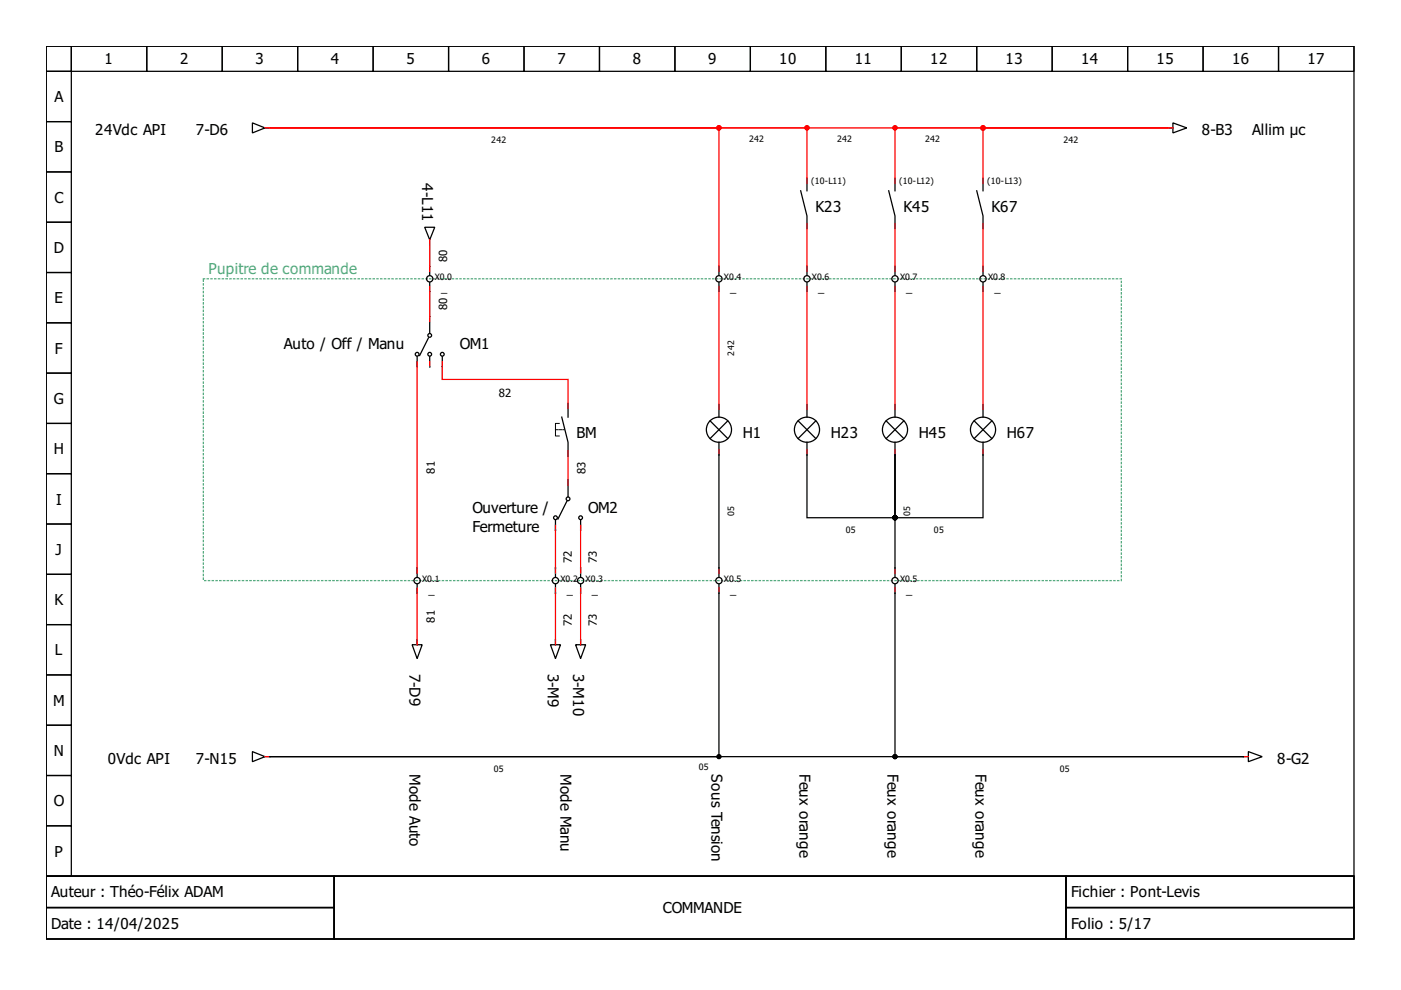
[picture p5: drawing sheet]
<svg xmlns="http://www.w3.org/2000/svg" width="297mm" height="210mm" viewBox="0 0 297 210" stroke-linecap="round" stroke-linejoin="round" font-family="sans-serif">
<g fill="none" stroke="#000" stroke-width=".27">
<path d="M9.8 9.8h277.3v176h-277.3zM9.8 9.8h5.3v5.3h-5.3zM9.8 15.1h5.3v10.7h-5.3zM15.1 9.8h16v5.3h-16zM31.1 9.8h16v5.3h-16zM47.1 9.8h16v5.3h-16zM63.1 9.8h16v5.3h-16zM79.1 9.8h16v5.3h-16zM95.1 9.8h16v5.3h-16zM111.1 9.8h16v5.3h-16zM127.1 9.8h16v5.3h-16zM143.1 9.8h16v5.3h-16z"/>
<path d="M159.1 9.8h16v5.3h-16zM175.1 9.8h16v5.3h-16zM191.1 9.8h16v5.3h-16zM207.1 9.8h16v5.3h-16zM223.1 9.8h16v5.3h-16zM239.1 9.8h16v5.3h-16zM255.1 9.8h16v5.3h-16zM271.1 9.8h16v5.3h-16zM9.8 25.8h5.3v10.7h-5.3zM9.8 36.5h5.3v10.6h-5.3zM53.5 26.1l2.7 1-2.7 1.1zM56.2 27.1h.8"/>
<path d="M171.1 37.8v2.7M189.8 37.8v2.7M208.4 37.8v2.7M247.9 27.1h.8M248.7 26.1l2.9 1-2.9 1.1zM9.8 47.1h5.3v10.7h-5.3zM9.8 57.8h5.3v10.6h-5.3zM90 48.2h2.2l-1.1 2.6zM91.1 50.8v.8M91.1 56.4v1.9M91.1 59.9v1.9M152.4 56.4v1.9"/>
<path d="M152.4 59.9v1.9M169.8 40.5l1.3 5.3v2.6M171.1 56.4v1.9M171.1 59.9v1.9M188.4 40.5l1.4 5.3v2.6M189.8 56.4v1.9M189.8 59.9v1.9M207.1 40.5l1.3 5.3v2.6M208.4 56.4v1.9M208.4 59.9v1.9M9.8 68.4h5.3v10.7h-5.3zM9.8 79.1h5.3v10.7h-5.3z"/>
<path d="M88.4 75.6v2.2M90.8 71.6l-1.8 3.8M91.1 67.1v3.5M91.1 75.6v2.2M93.8 75.6v2.2M9.8 89.8h5.3v10.6h-5.3zM119.1 88.4l1.3 5.4v2.6M120.4 85.8v2.6M150.6 89.2l3.7 3.8M152.4 93.8v28.5M152.4 85.8v2.6M154.3 89.2l-3.7 3.8"/>
<path d="M169.2 89.2l3.8 3.8M171.1 93.8v16h18.7v-13.4M171.1 85.8v2.6M173 89.2l-3.8 3.8M187.9 89.2l3.7 3.8M189.8 96.4v25.9M189.8 85.8v2.6M189.8 93.8v2.6M191.6 89.2l-3.7 3.8M206.5 89.2l3.8 3.8M208.4 93.8v16h-18.6v-13.4M208.4 85.8v2.6"/>
<path d="M210.3 89.2l-3.8 3.8M9.8 100.4h5.3v10.7h-5.3zM9.8 111.1h5.3v10.7h-5.3zM117.8 110.3v2.1M120.2 106.3l-1.9 3.7M120.4 101.8v3.4M123.1 110.3v2.1M9.8 121.8h5.3v10.6h-5.3zM9.8 132.4h5.3v10.7h-5.3zM87.4 136.7h2.1l-1.1 2.9zM88.4 120.4v1.9M88.4 123.9v1.9"/>
<path d="M88.4 135.9v.8M116.7 136.7h2.1l-1 2.9zM117.8 120.4v1.9M117.8 123.9v1.9M117.8 135.9v.8M122 136.7h2.2l-1.1 2.9zM123.1 120.4v1.9M123.1 123.9v1.9M123.1 135.9v.8M152.4 123.9v36.5h-95.2h206.4h-73.8v-36.5M9.8 143.1h5.3v10.7h-5.3zM9.8 153.8h5.3v10.6h-5.3z"/>
<path d="M53.5 159.4l2.7 1-2.7 1.1zM264.7 159.4l2.9 1-2.9 1.1zM9.8 164.4h5.3v10.7h-5.3zM9.8 175.1h5.3v10.7h-5.3zM56.2 160.4h.8M263.9 160.4h.8M9.8 185.8h277.3v13.3h-277.3zM9.8 185.8h61v6.6h-61zM9.8 192.4h61v6.7h-61zM70.8 185.8h155.2v13.3h-155.2zM226 185.8h61.1v6.6h-61.1zM226 192.4h61.1v6.7h-61.1z"/>
<circle cx="91.1" cy="59.1" r=".67"/>
<circle cx="152.4" cy="59.1" r=".67"/>
<circle cx="171.1" cy="59.1" r=".67"/>
<circle cx="189.8" cy="59.1" r=".67"/>
<circle cx="208.4" cy="59.1" r=".67"/>
<circle cx="88.4" cy="75.1" r=".4"/>
<circle cx="91.1" cy="71.1" r=".4"/>
<circle cx="91.1" cy="75.1" r=".4"/>
<circle cx="93.8" cy="75.1" r=".4"/>
<circle cx="152.4" cy="91.1" r="2.67"/>
<circle cx="171.1" cy="91.1" r="2.67"/>
<circle cx="189.8" cy="91.1" r="2.67"/>
<circle cx="208.4" cy="91.1" r="2.67"/>
<circle cx="117.8" cy="109.8" r=".4"/>
<circle cx="120.4" cy="105.8" r=".4"/>
<circle cx="123.1" cy="109.8" r=".4"/>
<circle cx="88.4" cy="123.1" r=".67"/>
<circle cx="117.8" cy="123.1" r=".67"/>
<circle cx="123.1" cy="123.1" r=".67"/>
<circle cx="152.4" cy="123.1" r=".67"/>
<circle cx="189.8" cy="123.1" r=".67"/>
</g>
<path d="M43.1 59.1h194.6v64h-194.6z" fill="none" stroke="#55aa7f" stroke-width=".27" stroke-dasharray=".3 .5"/>
<g fill="none" stroke="#f00" stroke-width=".27">
<path d="M56.2 27.1h1M57.2 27.1h95.2v30.4M57.2 27.1h113.9v11.8M57.2 27.1h190.4M247.6 27.1h1.1M247.6 27.1h-57.8v11.8M247.6 27.1h-39.2v11.8M91.1 50.8v6.7M171.1 47.4v10.1M189.8 47.4v10.1M208.4 47.4v10.1M88.4 76.7v44.8"/>
<path d="M91.1 76.7v1.1M91.1 60.7v7.5M93.8 76.7v3.7h26.6v6.2M152.4 60.7v26.1M171.1 60.7v26.1M189.8 60.7v26.1M208.4 60.7v26.1M120.4 95.6v7.2M152.4 95.4v1M171.1 95.4v1M189.8 95.4v1M208.4 95.4v1"/>
<path d="M117.8 111.4v10.1M123.1 111.4v10.1M88.4 124.7v12M117.8 124.7v12M123.1 124.7v12M152.4 120.4v1.1M152.4 124.7v1.1M189.8 120.4v1.1M189.8 124.7v1.1M56.2 160.4h1M263.6 160.4h1.1"/>
</g>
<g fill="none" stroke="#00f" stroke-width=".27">
<path d="M57.2 27.1h.1M171.1 37.8h.1M189.8 37.8h.1M208.4 37.8h.1M247.6 27.1h.1M91.1 51.9h.1M91.1 56.4h.1M152.4 56.4h.1M171.1 48.4h.1M171.1 56.4h.1M189.8 48.4h.1M189.8 56.4h.1"/>
<path d="M208.4 48.4h.1M208.4 56.4h.1M88.4 77.8h.1M91.1 67.1h.1M91.1 77.8h.1M91.1 61.8h.1M93.8 77.8h.1M152.4 61.8h.1M171.1 61.8h.1M189.8 61.8h.1M208.4 61.8h.1M120.4 85.5h.1"/>
<path d="M120.4 96.7h.1M152.4 85.8h.1M152.4 96.4h.1M171.1 85.8h.1M171.1 96.4h.1M189.8 85.8h.1M189.8 96.4h.1M208.4 85.8h.1M208.4 96.4h.1M117.8 112.4h.1M120.4 101.8h.1M123.1 112.4h.1"/>
<path d="M88.4 135.6h.1M88.4 120.4h.1M88.4 125.8h.1M117.8 135.6h.1M117.8 120.4h.1M117.8 125.8h.1M123.1 135.6h.1M123.1 120.4h.1M123.1 125.8h.1M152.4 120.4h.1M152.4 125.8h.1M189.8 120.4h.1"/>
<path d="M189.8 125.8h.1M57.2 160.4h.1M263.6 160.4h.1"/>
</g>
<path d="M117.8 91.1h1.8" fill="none" stroke="#000" stroke-width=".21" stroke-dasharray=".5 .3"/>
<path d="M118.6 89.8h-.8v2.6h.8" fill="none" stroke="#000" stroke-width=".21"/>
<g fill="#f00" stroke="#f00" stroke-width=".27">
<circle cx="189.8" cy="27.1" r=".4"/>
<circle cx="152.4" cy="27.1" r=".4"/>
<circle cx="208.4" cy="27.1" r=".4"/>
<circle cx="171.1" cy="27.1" r=".4"/>
</g>
<g fill="#000" stroke="#000" stroke-width=".27">
<circle cx="189.8" cy="109.8" r=".4"/>
<circle cx="152.4" cy="160.4" r=".4"/>
<circle cx="189.8" cy="160.4" r=".4"/>
</g>
<g font-size="3.2">
<text x="22.2" y="13.7">1</text>
<text x="38.2" y="13.7">2</text>
<text x="54.2" y="13.7">3</text>
<text x="70.2" y="13.7">4</text>
<text x="86.2" y="13.7">5</text>
<text x="102.2" y="13.7">6</text>
<text x="118.2" y="13.7">7</text>
<text x="134.2" y="13.7">8</text>
<text x="150.2" y="13.7">9</text>
<text x="165.2" y="13.7">10</text>
<text x="181.2" y="13.7">11</text>
<text x="197.2" y="13.7">12</text>
<text x="213.2" y="13.7">13</text>
<text x="229.2" y="13.7">14</text>
<text x="245.2" y="13.7">15</text>
<text x="261.2" y="13.7">16</text>
<text x="277.2" y="13.7">17</text>
<text x="11.5" y="21.7">A</text>
<text x="20.2" y="28.7">24Vdc API</text>
<text x="41.5" y="28.7">7-D6</text>
<text x="254.8" y="28.7">8-B3</text>
<text x="265.5" y="28.7">Allim µc</text>
<text x="11.5" y="32.3">B</text>
<text x="89.5" y="38.9" transform="rotate(90 89.5 38.9)">4-L11</text>
<text x="11.5" y="43">C</text>
<text x="172.9" y="44.8">K23</text>
<text x="191.6" y="44.8">K45</text>
<text x="210.2" y="44.8">K67</text>
<text x="11.4" y="53.6">D</text>
<text x="11.5" y="64.3">E</text>
<text x="11.7" y="75">F</text>
<text x="60.2" y="74">Auto / Off / Manu</text>
<text x="97.5" y="74">OM1</text>
<text x="11.4" y="85.6">G</text>
<text x="122.2" y="92.8">BM</text>
<text x="157.5" y="92.8">H1</text>
<text x="176.2" y="92.8">H23</text>
<text x="194.8" y="92.8">H45</text>
<text x="213.5" y="92.8">H67</text>
<text x="11.4" y="96.3">H</text>
<text x="11.9" y="107">I</text>
<text x="100.2" y="108.7">Ouverture /</text>
<text x="100.2" y="112.7">Fermeture</text>
<text x="124.7" y="108.8">OM2</text>
<text x="11.8" y="117.6">J</text>
<text x="11.5" y="128.3">K</text>
<text x="11.7" y="139">L</text>
<text x="86.8" y="142.8" transform="rotate(90 86.8 142.8)">7-D9</text>
<text x="116.2" y="142.8" transform="rotate(90 116.2 142.8)">3-M9</text>
<text x="121.5" y="142.8" transform="rotate(90 121.5 142.8)">3-M10</text>
<text x="11.3" y="149.6">M</text>
<text x="11.4" y="160.3">N</text>
<text x="22.9" y="162">0Vdc API</text>
<text x="41.5" y="162">7-N15</text>
<text x="86.8" y="164.2" transform="rotate(90 86.8 164.2)">Mode Auto</text>
<text x="118.8" y="164.2" transform="rotate(90 118.8 164.2)">Mode Manu</text>
<text x="150.8" y="164.2" transform="rotate(90 150.8 164.2)">Sous Tension</text>
<text x="169.5" y="164.2" transform="rotate(90 169.5 164.2)">Feux orange</text>
<text x="188.2" y="164.2" transform="rotate(90 188.2 164.2)">Feux orange</text>
<text x="206.8" y="164.2" transform="rotate(90 206.8 164.2)">Feux orange</text>
<text x="270.8" y="162">8-G2</text>
<text x="11.4" y="171">O</text>
<text x="11.5" y="181.6">P</text>
<text x="10.9" y="190.3">Auteur : Théo-Félix ADAM</text>
<text x="227.1" y="190.3">Fichier : Pont-Levis</text>
<text x="10.9" y="197">Date : 14/04/2025</text>
<text x="140.6" y="193.6">COMMANDE</text>
<text x="227.1" y="197">Folio : 5/17</text>
</g>
<text font-size="3.2" fill="#55aa7f" x="44.2" y="58">Pupitre de commande</text>
<g font-size="2.4">
<text x="94.8" y="55.5" transform="rotate(-90 94.8 55.5)">80</text>
<text x="93.5" y="61.9">_</text>
<text x="94.8" y="65.8" transform="rotate(-90 94.8 65.8)">80</text>
<text x="154.8" y="61.9">_</text>
<text x="173.5" y="61.9">_</text>
<text x="192.2" y="61.9">_</text>
<text x="210.8" y="61.9">_</text>
<text x="105.8" y="84.2">82</text>
<text x="92.2" y="100.4" transform="rotate(-90 92.2 100.4)">81</text>
<text x="124.2" y="100.6" transform="rotate(-90 124.2 100.6)">83</text>
<text x="121.2" y="119.4" transform="rotate(-90 121.2 119.4)">72</text>
<text x="126.6" y="119.4" transform="rotate(-90 126.6 119.4)">73</text>
<text x="90.8" y="125.9">_</text>
<text x="120.2" y="125.9">_</text>
<text x="125.5" y="125.9">_</text>
<text x="154.8" y="125.9">_</text>
<text x="192.2" y="125.9">_</text>
<text x="92.2" y="132" transform="rotate(-90 92.2 132)">81</text>
<text x="121.2" y="132.7" transform="rotate(-90 121.2 132.7)">72</text>
<text x="126.6" y="132.7" transform="rotate(-90 126.6 132.7)">73</text>
</g>
<g font-size="1.9">
<text x="104.2" y="30.3">242</text>
<text x="158.8" y="30.1">242</text>
<text x="177.5" y="30.1">242</text>
<text x="196.2" y="30.1">242</text>
<text x="225.5" y="30.3">242</text>
<text x="172" y="39">(10-L11)</text>
<text x="190.6" y="39">(10-L12)</text>
<text x="209.3" y="39">(10-L13)</text>
<text x="92.2" y="59.4">X0.0</text>
<text x="153.5" y="59.4">X0.4</text>
<text x="172.2" y="59.4">X0.6</text>
<text x="190.8" y="59.4">X0.7</text>
<text x="209.5" y="59.4">X0.8</text>
<text x="155.6" y="75.4" transform="rotate(-90 155.6 75.4)">242</text>
<text x="155.6" y="109.5" transform="rotate(-90 155.6 109.5)">05</text>
<text x="179.4" y="113">05</text>
<text x="193" y="109.5" transform="rotate(-90 193 109.5)">05</text>
<text x="198" y="113">05</text>
<text x="89.5" y="123.4">X0.1</text>
<text x="118.8" y="123.4">X0.2</text>
<text x="124.2" y="123.4">X0.3</text>
<text x="153.5" y="123.4">X0.5</text>
<text x="190.8" y="123.4">X0.5</text>
<text x="104.7" y="163.6">05</text>
<text x="148.2" y="163.4">05</text>
<text x="224.7" y="163.6">05</text>
</g>
</svg>
